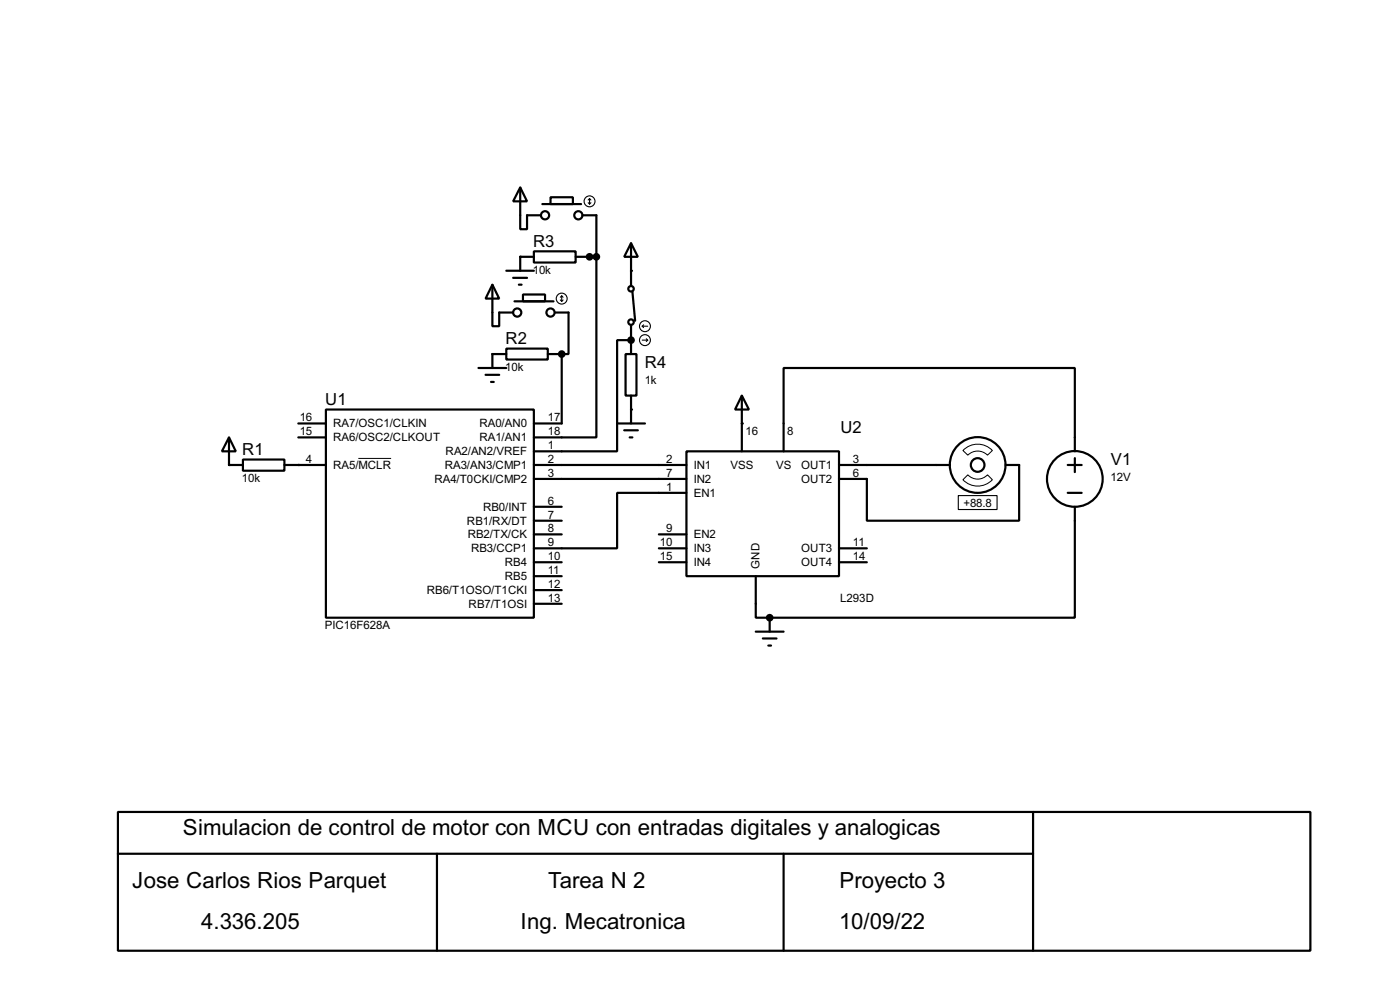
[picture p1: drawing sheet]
<svg xmlns="http://www.w3.org/2000/svg" width="256mm" height="180mm" viewBox="0 0 256 180" stroke-linecap="round" stroke-linejoin="round" font-family="sans-serif">
<g fill="#000">
<circle cx="95.3" cy="47" r=".2"/>
<circle cx="108" cy="47" r=".2"/>
<circle cx="115.6" cy="49.6" r=".2"/>
<circle cx="90.2" cy="64.8" r=".2"/>
<circle cx="102.9" cy="64.8" r=".2"/>
<circle cx="115.6" cy="62.3" r=".2"/>
<circle cx="115.6" cy="75" r=".2"/>
<circle cx="135.9" cy="77.5" r=".2"/>
<circle cx="42" cy="85.1" r=".2"/>
<circle cx="54.7" cy="85.1" r=".2"/>
<circle cx="141" cy="113.1" r=".2"/>
</g>
<g fill="none" stroke="#000" stroke-width=".4">
<path d="M95.3 34.3l1.3 2.6h-2.6zM95.3 34.3v7.7h1.3v-2.6h2.5M99.4 37.4h7.1M100.9 36.1h4.1v1.3h-4.1zM106.7 39.4h2.6v7.6M90.2 52.1l1.3 2.6h-2.5zM90.2 52.1v7.6h1.3v-2.5h2.5M92.8 49.6h5M94 50.9h2.6M94.3 55.2h7.1M95.1 52.1h.5M95.8 53.9h4.1v1.3h-4.1z"/>
<path d="M97.8 46h7.7v2.1h-7.7zM97.8 47h-2.5v2.6M101.7 57.2h2.5v7.6h-1.3M105.5 47h3.8M109.3 47v33.1h-11.5M115.6 44.5l1.3 2.5h-2.5zM115.6 44.5v7.9M115.6 59.5v5.3M115.9 53.4l.5 5.3M54.7 77.5h5M59.7 75h38.1v38.1h-38.1zM87.7 67.4h5.1"/>
<path d="M89 68.6h2.5M90 69.9h.5M92.8 63.8h7.6v2h-7.6zM92.8 64.8h-2.6v2.6M100.4 64.8h2.5M102.9 64.8v12.7h-5.1M113.1 77.5h5.1M114.4 78.8h2.5M114.6 64.8h2v7.6h-2zM115.6 62.3h-2.5v20.3h-15.3M115.6 72.4v5.1M135.9 72.4l1.3 2.6h-2.5z"/>
<path d="M135.9 72.4v10.2M42 80.1l1.2 2.5h-2.5zM42 80.1v5h2.5M44.5 84.1h7.6v2.1h-7.6zM52.1 85.1h7.6M54.7 80.1h5M97.8 85.1h28M97.8 87.7h28M97.8 92.8h5.1M97.8 95.3h5.1M97.8 97.8h5.1M115.4 80.1h.5"/>
<path d="M120.7 97.8h5.1M125.8 82.6h27.9v22.9h-27.9zM125.8 90.2h-12.7v10.2h-15.3M143.6 82.6v-15.2h53.3v15.2M153.7 85.1h20.3M184.2 85.1h2.5v10.2h-27.9v-7.6h-5.1M195.6 85.1h2.6M195.6 90.2h2.6M196.9 92.8v20.3h-55.9M196.9 83.9v2.5M97.8 102.9h5.1M97.8 105.5h5.1"/>
<path d="M97.8 108h5.1M97.8 110.5h5.1M120.7 100.4h5.1M120.7 102.9h5.1M138.5 105.5v7.6h2.5M138.5 115.6h5.1M139.8 116.9h2.5M140.8 118.2h.5M141 113.1v2.5M153.7 100.4h5.1M153.7 102.9h5.1M21.6 148.6h218.5v25.4h-218.5z"/>
<path d="M21.6 156.3h167.7zM80.1 156.3v17.7zM143.6 156.3v17.7zM189.3 148.6v25.4z"/>
<circle cx="99.8" cy="39.4" r=".75"/>
<circle cx="105.9" cy="39.4" r=".75"/>
<circle cx="94.7" cy="57.2" r=".75"/>
<circle cx="100.8" cy="57.2" r=".75"/>
<circle cx="115.6" cy="52.9" r=".5"/>
<circle cx="115.6" cy="59" r=".5"/>
<circle cx="179.1" cy="85.1" r="5.1"/>
<circle cx="179.1" cy="85.1" r="1.25"/>
<circle cx="196.9" cy="87.7" r="5.1"/>
</g>
<path d="M65.7 83.9h6M176.4 87.8l.9-.9a2.45 2.45 0 0 0 3.6 0l.9 .9a3.7 3.7 0 0 1-5.4 0zM176.4 82.5a3.7 3.7 0 0 1 5.4 0l-.9 .8a2.54 2.54 0 0 0-3.6 0z" fill="none" stroke="#000" stroke-width=".18"/>
<g fill="none" stroke="#000" stroke-width=".2">
<path d="M107.8 37.1l.2 .3M108 36.4v1M108 36.4l-.2 .2M108 36.4l.3 .2M108.3 37.1l-.3 .3M102.7 54.9l.2 .3M102.9 54.2v1M102.9 54.2l-.2 .2M102.9 54.2l.3 .2M103.2 54.9l-.3 .3M117.7 59.7l.2 .3M117.7 59.7h1"/>
<path d="M117.9 59.5l-.2 .2M117.7 62.3h1M118.4 62l.3 .3M118.7 62.3l-.3 .2M175.6 90.7h7.1v2.6h-7.1z"/>
<circle cx="108" cy="36.9" r="1"/>
<circle cx="102.9" cy="54.7" r="1"/>
<circle cx="118.1" cy="59.7" r="1"/>
<circle cx="118.1" cy="62.3" r="1"/>
</g>
<g fill="#000" stroke="#000" stroke-width=".4">
<circle cx="108" cy="47" r=".5"/>
<circle cx="109.2" cy="47" r=".5"/>
<circle cx="102.9" cy="64.8" r=".5"/>
<circle cx="115.6" cy="62.3" r=".5"/>
<circle cx="141" cy="113.1" r=".5"/>
</g>
<g font-size="4.6">
<text x="33.5" y="152.9">Simulacion de control de motor con MCU con entradas digitales y analogicas</text>
<text x="24.2" y="162.5">Jose Carlos Rios Parquet</text>
<text x="100.4" y="162.5">Tarea N 2</text>
<text x="153.8" y="162.5">Proyecto 3</text>
<text x="36.9" y="170.1">4.336.205</text>
<text x="95.4" y="170.1">Ing. Mecatronica</text>
<text x="153.7" y="170.1">10/09/22</text>
</g>
<g font-size="3.4">
<text x="97.7" y="45.2">R3</text>
<text x="92.6" y="63">R2</text>
<text x="118.2" y="67.4">R4</text>
<text x="59.6" y="74.1">U1</text>
<text x="44.4" y="83.3">R1</text>
<text x="154" y="79.3">U2</text>
<text x="203.5" y="85.2">V1</text>
</g>
<g font-size="2.4">
<text x="97.6" y="50.1">10k</text>
<text x="92.6" y="67.9">10k</text>
<text x="118.1" y="70.3">1k</text>
<text x="54.9" y="77.1">16</text>
<text x="100.4" y="77.1">17</text>
<text x="54.9" y="79.7">15</text>
<text x="61" y="78.2">RA7/OSC1/CLKIN</text>
<text x="61" y="80.8">RA6/OSC2/CLKOUT</text>
<text x="81.6" y="83.3">RA2/AN2/VREF</text>
<text x="87.8" y="78.2">RA0/AN0</text>
<text x="87.8" y="80.8">RA1/AN1</text>
<text x="100.4" y="79.7">18</text>
<text x="100.4" y="82.2">1</text>
<text x="136.6" y="79.7">16</text>
<text x="144.2" y="79.7">8</text>
<text x="44.3" y="88.2">10k</text>
<text x="56.1" y="84.7">4</text>
<text x="61" y="85.8">RA5/MCLR</text>
<text x="79.6" y="88.4">RA4/T0CKI/CMP2</text>
<text x="81.5" y="85.8">RA3/AN3/CMP1</text>
<text x="100.4" y="84.7">2</text>
<text x="100.4" y="87.3">3</text>
<text x="122.1" y="84.7">2</text>
<text x="122.1" y="87.3">7</text>
<text x="122.1" y="89.8">1</text>
<text x="127.1" y="85.8">IN1</text>
<text x="127.1" y="88.4">IN2</text>
<text x="133.8" y="85.7">VSS</text>
<text x="142.2" y="85.7">VS</text>
<text x="146.8" y="85.8">OUT1</text>
<text x="146.8" y="88.4">OUT2</text>
<text x="156.3" y="84.7">3</text>
<text x="156.3" y="87.3">6</text>
<text x="203.5" y="88.1">12V</text>
<text x="88.5" y="93.5">RB0/INT</text>
<text x="100.4" y="92.4">6</text>
<text x="100.4" y="94.9">7</text>
<text x="127.1" y="90.9">EN1</text>
<text x="176.5" y="92.7">+88.8</text>
<text x="85.5" y="96">RB1/RX/DT</text>
<text x="85.7" y="98.5">RB2/TX/CK</text>
<text x="86.3" y="101.1">RB3/CCP1</text>
<text x="100.4" y="97.4">8</text>
<text x="100.4" y="100">9</text>
<text x="120.9" y="100">10</text>
<text x="122.1" y="97.4">9</text>
<text x="127.1" y="101.1">IN3</text>
<text x="127.1" y="98.5">EN2</text>
<text x="146.8" y="101.1">OUT3</text>
<text x="156.3" y="100">11</text>
<text x="92.5" y="103.6">RB4</text>
<text x="92.5" y="106.2">RB5</text>
<text x="100.4" y="102.5">10</text>
<text x="100.4" y="105.1">11</text>
<text x="100.4" y="107.6">12</text>
<text x="120.9" y="102.5">15</text>
<text x="127.1" y="103.6">IN4</text>
<text x="139.2" y="104.1" transform="rotate(-90 139.2 104.1)">GND</text>
<text x="146.8" y="103.6">OUT4</text>
<text x="156.3" y="102.5">14</text>
<text x="78.2" y="108.7">RB6/T1OSO/T1CKI</text>
<text x="85.8" y="111.2">RB7/T1OSI</text>
<text x="100.4" y="110.1">13</text>
<text x="153.9" y="110.1">L293D</text>
<text x="59.5" y="115.2">PIC16F628A</text>
</g>
</svg>
